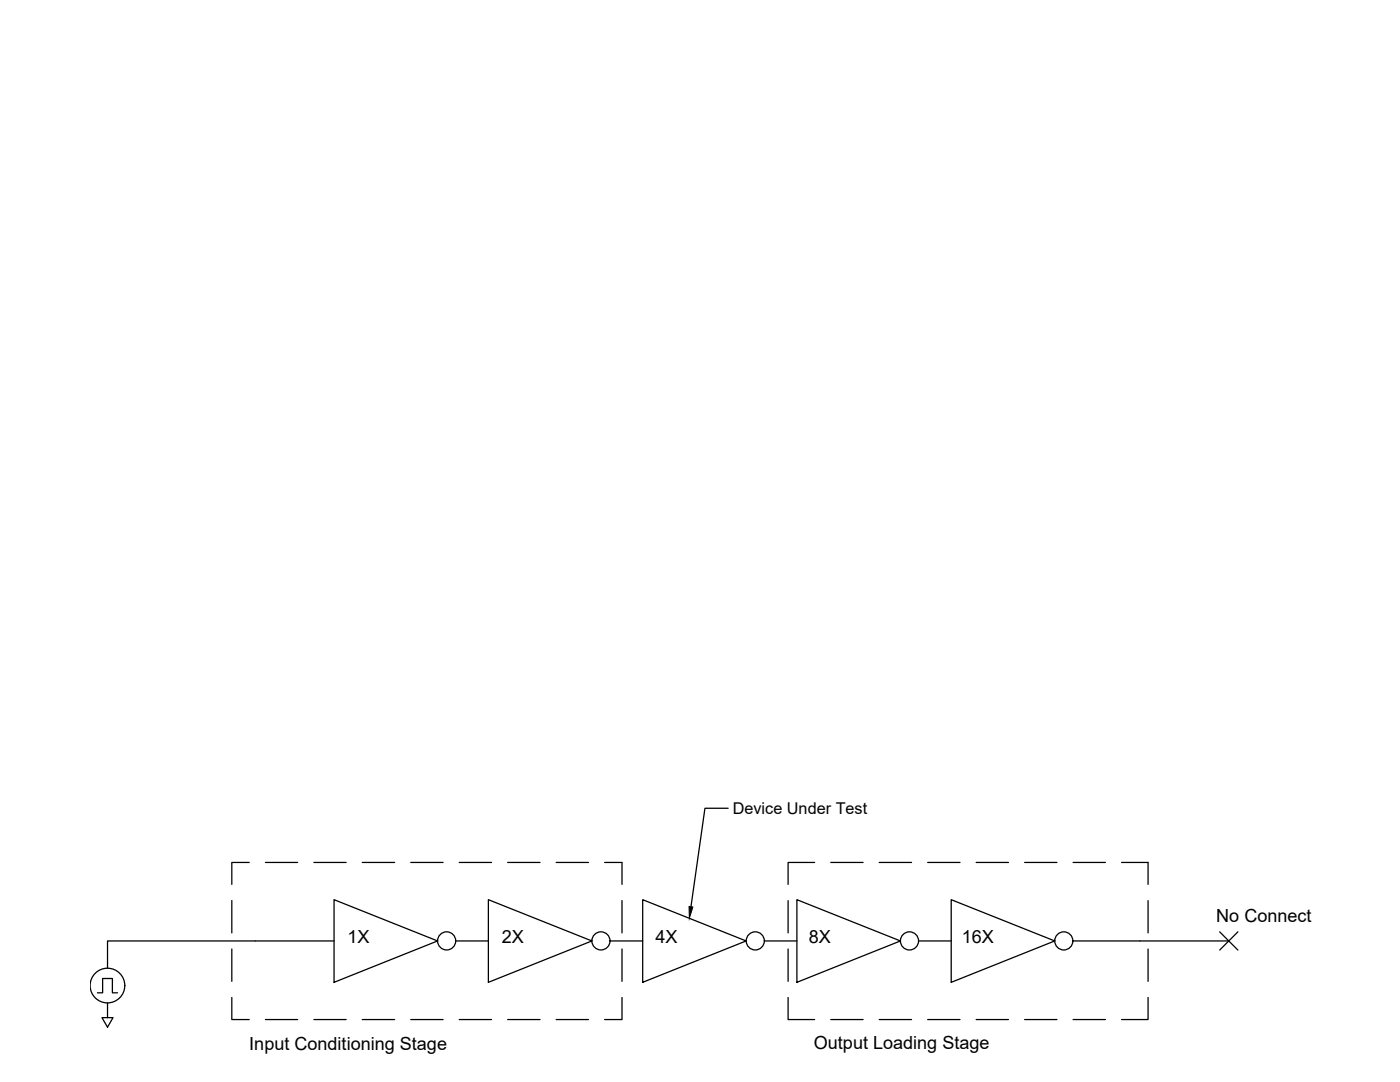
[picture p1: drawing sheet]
<svg xmlns="http://www.w3.org/2000/svg" width="279mm" height="216mm" viewBox="0 0 279 216" stroke-linecap="round" stroke-linejoin="round" font-family="sans-serif">
<!-- layer: 0 -->
<g fill="none" stroke="#000" stroke-width=".25">
<path d="M46.3 179.7v6.4M49.7 172.1h-3.4v4.4M53 172.1h6.4M62.6 172.1h6.5M66.7 179.5l20.6 8.3-20.6 8.2zM72.3 172.1h6.5M82 172.1h6.4M91.6 172.1h6.5M97.5 179.5l20.6 8.3-20.6 8.2zM101.3 172.1h6.5M111 172.1h6.4M120.7 172.1h3.4v4.4"/>
<path d="M124.1 179.7v6.4M128.3 179.5l20.6 8.3-20.6 8.2zM145.3 161.3h-4.6l-2.8 19.6M157.3 179.7v6.4M159 179.5l20.7 8.3-20.7 8.2zM162.6 172.1h-5.3v4.4M165.8 172.1h6.4M175.5 172.1h6.4M185.1 172.1h6.5M189.8 179.5l20.7 8.3-20.7 8.2zM194.8 172.1h6.5M204.5 172.1h6.4"/>
<path d="M214.2 172.1h6.4M223.8 172.1h5.3v4.4M229.1 179.7v6.4M19.4 198.1h1.1v-2.9h1.9v2.9h1.1M46.3 199v4.4h3.4M46.3 189.4v6.4M66.7 187.8h-45.2v5.4M87.3 187.8h.1M91 187.8h6.5M118.1 187.8h.1M121.8 187.8h6.5M124.1 199v4.4h-3.4"/>
<path d="M124.1 189.4v6.4M148.9 187.8h.1M152.6 187.8h6.4M157.3 199v4.4h5.3M157.3 189.4v6.4M179.7 187.8h.1M183.3 187.8h6.5M210.5 187.8h.1M214.1 187.8h31.1M229.1 199v4.4h-5.3M229.1 189.4v6.4M243.4 185.9l3.7 3.7"/>
<path d="M247.1 185.9l-3.7 3.7M20.4 203.1h2.2l-1.1 1.9zM21.5 200.1v3M53 203.4h6.4M62.6 203.4h6.5M72.3 203.4h6.5M82 203.4h6.4M91.6 203.4h6.5M101.3 203.4h6.5M111 203.4h6.4M165.8 203.4h6.4M175.5 203.4h6.4"/>
<path d="M185.1 203.4h6.5M194.8 203.4h6.5M204.5 203.4h6.4M214.2 203.4h6.4"/>
<circle cx="21.4" cy="196.7" r="3.5"/>
<circle cx="89.1" cy="187.7" r="1.81"/>
<circle cx="119.9" cy="187.7" r="1.81"/>
<circle cx="150.7" cy="187.7" r="1.81"/>
<circle cx="181.5" cy="187.7" r="1.81"/>
<circle cx="212.3" cy="187.7" r="1.81"/>
</g>
<path d="M137.5 180.9l.8 .1-.7 2.2z" fill="#000" stroke="#000" stroke-width=".2"/>
<g font-size="3.6">
<text x="242.7" y="183.9">No Connect</text>
<text x="69.3" y="188.3">1X</text>
<text x="100.2" y="188.3">2X</text>
<text x="130.8" y="188.2">4X</text>
<text x="161.4" y="188.3">8X</text>
<text x="191.9" y="188.3">16X</text>
<text x="49.8" y="209.5">Input Conditioning Stage</text>
<text x="162.4" y="209.4">Output Loading Stage</text>
</g>
<text font-size="3.2" x="146.2" y="162.4">Device Under Test</text>
</svg>
